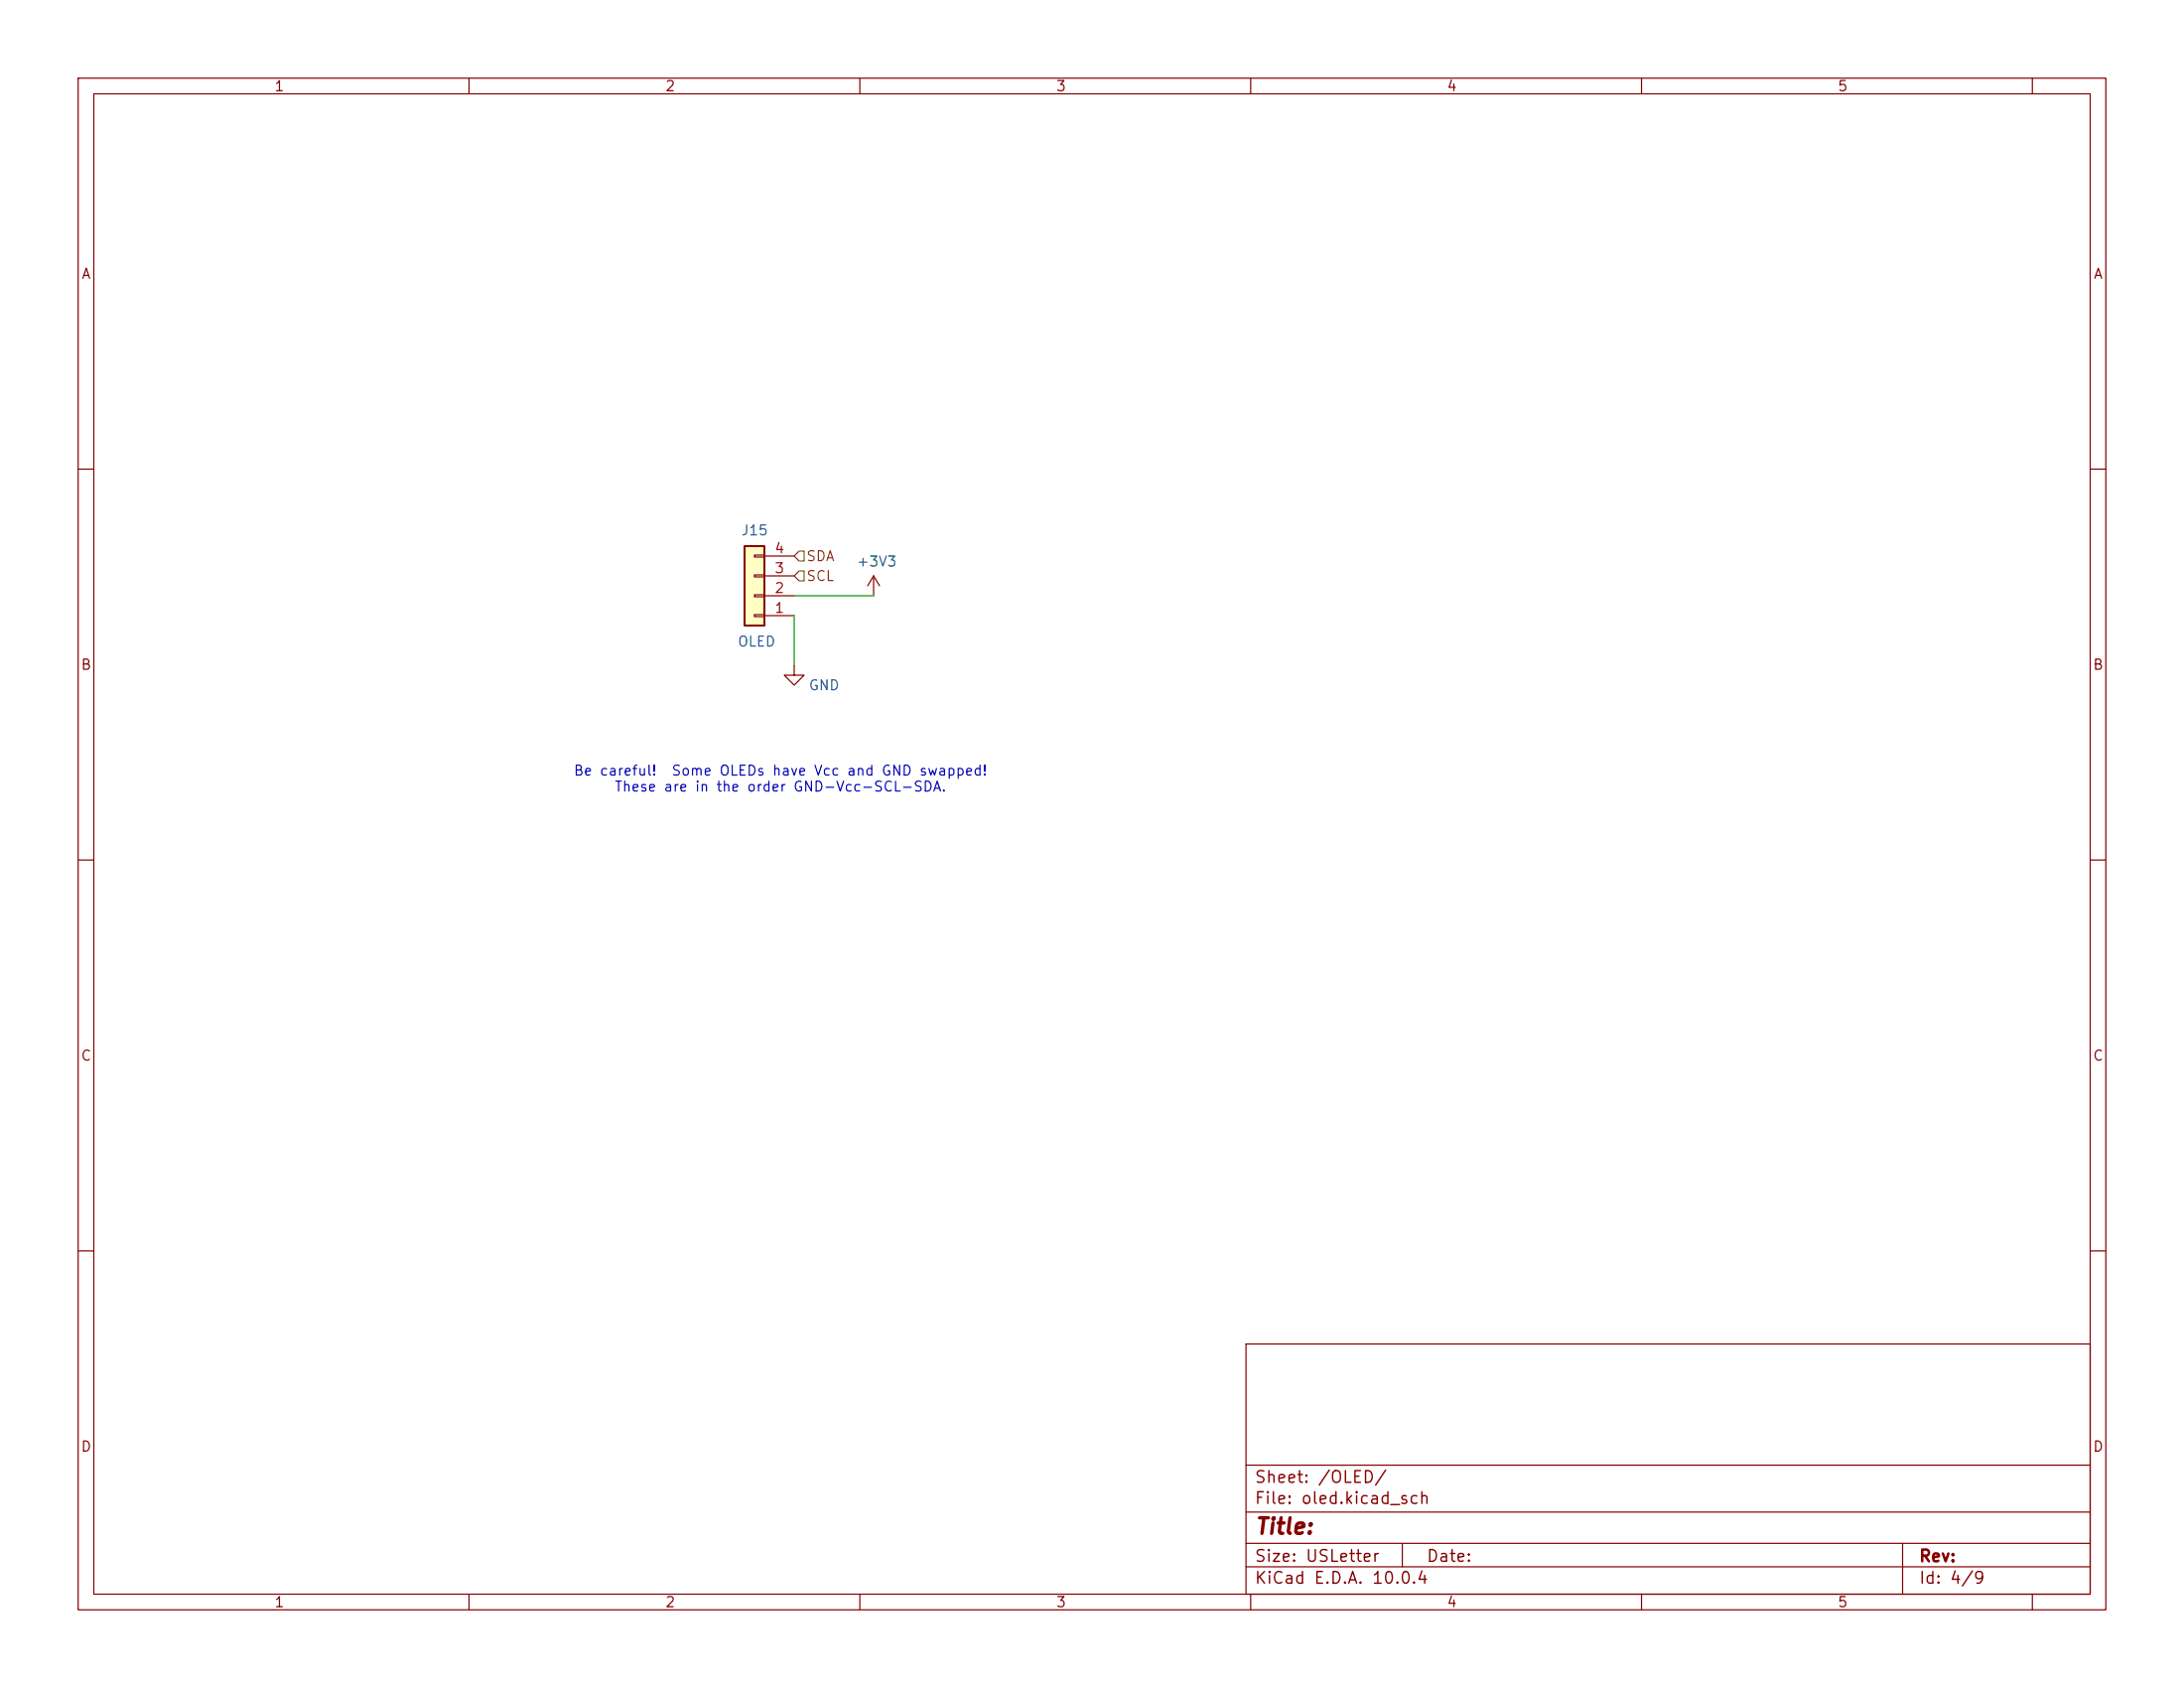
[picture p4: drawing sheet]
<svg xmlns="http://www.w3.org/2000/svg" width="279mm" height="216mm" viewBox="0 0 279 216" stroke-linecap="round" stroke-linejoin="round" font-family="sans-serif">
<g fill="none" stroke="#840000" stroke-width=".15">
<path d="M10 10h259.4v195.9h-259.4zM12 12h255.4v191.9h-255.4zM60 10v2M110 10v2M160 10v2M210 10v2M260 10v2M10 60h2M267.4 60h2M10 110h2M267.4 110h2M10 160h2"/>
<path d="M159.4 171.9h108v32h-108zM267.4 160h2M159.4 197.4h108M159.4 193.4h108M159.4 187.4h108M179.4 197.4v3M243.4 197.4v6.5M60 203.9v2M110 203.9v2M159.4 200.4h108M160 203.9v2M210 203.9v2"/>
<path d="M260 203.9v2"/>
</g>
<path d="M95.2 69.9h2.6v10.1h-2.6z" fill="#ffffc2"/>
<path d="M95.2 69.9h2.6v10.1h-2.6z" fill="none" stroke="#840000" stroke-width=".25"/>
<path d="M96.5 78.6h1.3v.3h-1.3zM96.5 76.1h1.3v.2h-1.3zM96.5 73.5h1.3v.3h-1.3zM96.5 71h1.3v.2h-1.3zM97.8 78.7h3.8M97.8 76.2h3.8M97.8 73.7h3.8M97.8 71.1h3.8M111.8 73.7l-.8 1.2M111.8 73.7l.7 1.2M111.8 73.7v2.5M101.6 85.1v1.3h1.3l-1.3 1.2-1.3-1.2h1.3" fill="none" stroke="#840000" stroke-width=".15"/>
<path d="M101.6 71.1l.6-.6h.7v1.3h-.7zM102.2 73h.7v1.3h-.7l-.6-.6z" fill="none" stroke="#725600" stroke-width=".15"/>
<path d="M101.6 78.7v6.4M101.6 76.2h10.2" fill="none" stroke="#009600" stroke-width=".15"/>
<text font-size="2" fill="#840000" x="160.4" y="196.7">Title:</text>
<g font-size="1.5" fill="#840000">
<text x="160.4" y="190">Sheet: /OLED/</text>
<text x="160.4" y="192.7">File: oled.kicad_sch</text>
<text x="160.4" y="202.9">KiCad E.D.A. 10.0.4</text>
<text x="160.4" y="200.1">Size: USLetter</text>
<text x="182.4" y="200.1">Date:</text>
<text x="245.4" y="200.1">Rev:</text>
<text x="245.4" y="202.9">Id: 4/9</text>
</g>
<g font-size="1.3" fill="#840000">
<text x="35" y="12">1</text>
<text x="85" y="12">2</text>
<text x="135" y="12">3</text>
<text x="185" y="12">4</text>
<text x="235" y="12">5</text>
<text x="10.3" y="36">A</text>
<text x="267.7" y="36">A</text>
<text x="10.3" y="86">B</text>
<text x="267.7" y="86">B</text>
<text x="10.3" y="136">C</text>
<text x="267.7" y="136">C</text>
<text x="10.3" y="186">D</text>
<text x="267.7" y="186">D</text>
<text x="35" y="205.9">1</text>
<text x="85" y="205.9">2</text>
<text x="135" y="205.9">3</text>
<text x="185" y="205.9">4</text>
<text x="235" y="205.9">5</text>
</g>
<g font-size="1.3" fill="#006464">
<text x="94.7" y="68.8">J15</text>
<text x="109.5" y="72.8">+3V3</text>
<text x="94.3" y="83">OLED</text>
<text x="103.4" y="88.6">GND</text>
</g>
<g font-size="1.3" fill="#a90000">
<text x="99" y="71.1">4</text>
<text x="99" y="76.2">2</text>
<text x="99" y="73.6">3</text>
<text x="99" y="78.7">1</text>
</g>
<g font-size="1.3" fill="#725600">
<text x="103.1" y="74.6">SCL</text>
<text x="103.1" y="72.1">SDA</text>
</g>
<g font-size="1.3" fill="#0000c2">
<text x="73.3" y="99.5">Be careful!</text>
<text x="78.5" y="101.6">These are in the order GND-Vcc-SCL-SDA.</text>
<text x="85.8" y="99.5">Some OLEDs have Vcc and GND swapped!</text>
</g>
</svg>
